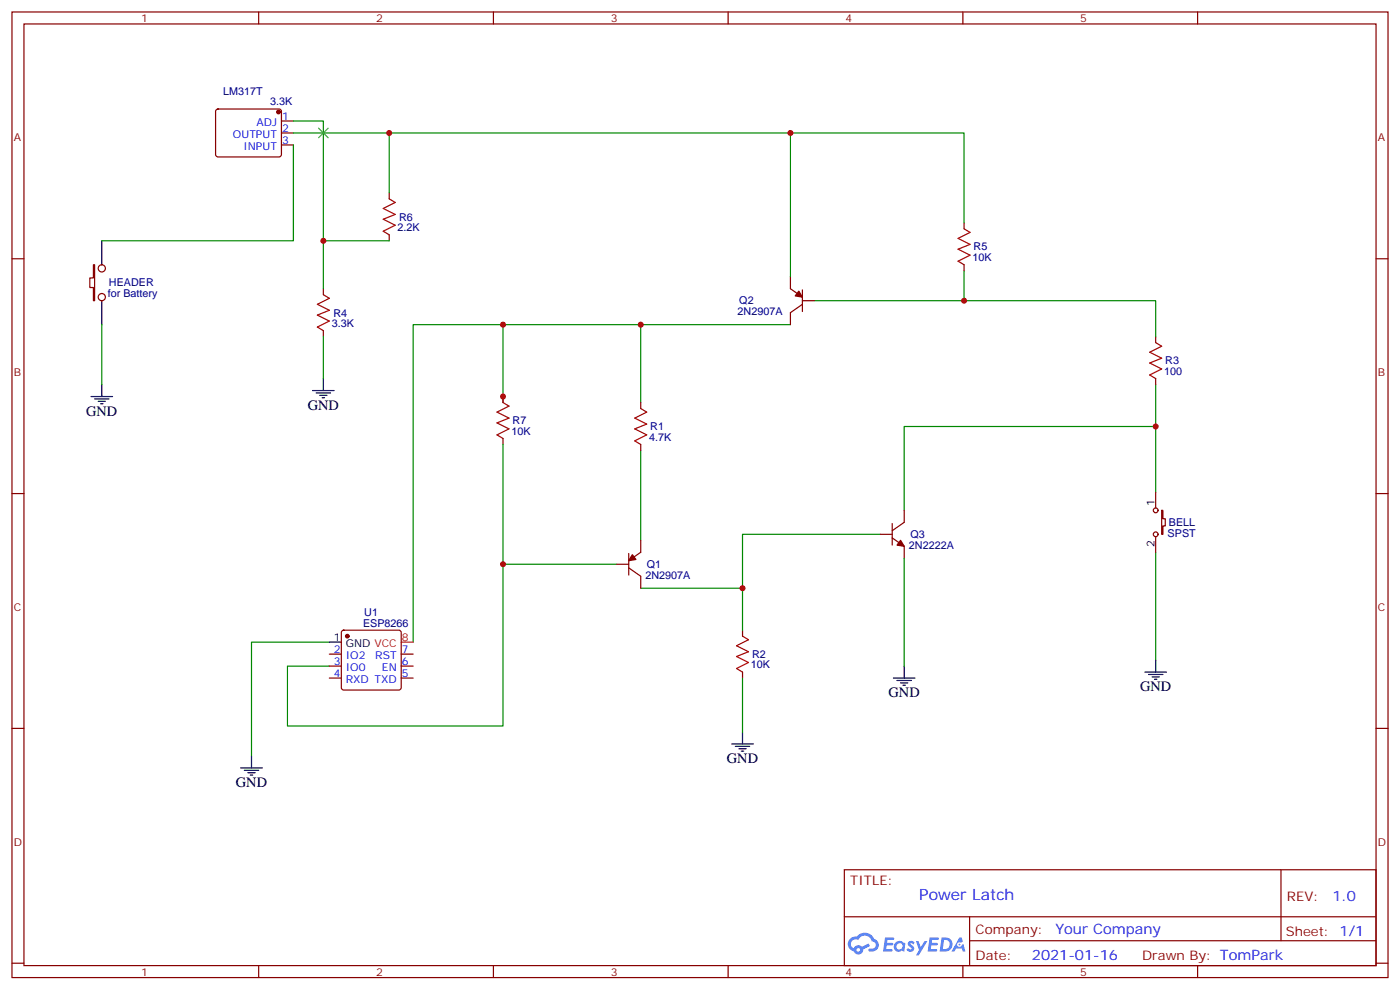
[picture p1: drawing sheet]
<svg xmlns="http://www.w3.org/2000/svg" width="412mm" height="292mm" viewBox="0 0 412 292" stroke-linecap="round" stroke-linejoin="round" font-family="sans-serif">
<g fill="none" stroke="#870000" stroke-width=".35">
<path d="M3.5 3.5h405.4v284.4h-405.4zM7.1 7.1h398.2v277.2h-398.2zM76.2 3.5v3.6M145.3 3.5v3.6M214.5 3.5v3.6M283.6 3.5v3.6M352.8 3.5v3.6M3.5 76.2h3.6M405.3 76.2h3.6M3.5 145.3h3.6M405.3 145.3h3.6M3.5 214.5h3.6"/>
<path d="M405.3 214.5h3.6M248.7 256.1h156.6v28.2h-156.6zM377.3 256.1v20.9M248.7 270h156.5M285.6 277h119.6M285.6 270v14.1M3.5 283.6h3.6M76.2 284.3v3.6M145.3 284.3v3.6M214.5 284.3v3.6M283.6 284.3v3.6M352.8 284.3v3.6"/>
<path d="M405.3 283.6h3.6"/>
</g>
<g fill="#5487ff">
<path d="M267.7 277.3a1.22 1.22 0 0 1 1.7 .3l-.4 .5a.47 .47 0 0 0-.3-.4 .47 .47 0 0 0-.5 .2l.1 .3a1.14 1.14 0 0 1 .8 1.7 1.14 1.14 0 0 1-1.9 0l-.2-.2 .5-.5 .7 .4a.29 .29 0 0 0 .3-.3 .29 .29 0 0 0-.2-.3 1.04 1.04 0 0 1-.6-1.7z"/>
<path d="M260.7 276h2.4l.3 .2-.2 .5-1.8 .1-.1 .8h1.5l.3 .4-.3 .4h-1.6l-.2 1.1h1.7l.2 .3-.2 .3-2.6 .1z"/>
<path d="M273.8 276h2.4l.3 .2-.1 .5-1.8 .1-.2 .8h1.6l.3 .4-.4 .4h-1.6l-.1 1.1h1.7l.2 .3-.2 .3-2.6 .1z"/>
<path d="M282.6 276.1h.7l.3 1.2-.6 .3a.69 .69 0 0 0-1 .3 .69 .69 0 0 0 .4 1 .69 .69 0 0 0 .9-.7l.5-.2 .6 2.2h-.8l-.2-.9h-1.8l-.5 .9h-.8z"/>
<path d="M269.8 277.1h.8l.6 1.8 1.1-1.8h.9l-2.6 4.2h-.8l.9-1.5z"/>
<path d="M277.4 276.1l-.6 4.1h1.3a2.11 2.11 0 0 0 2.5-2.1 2.11 2.11 0 0 0-2.5-2zM278.1 276.8a1.39 1.39 0 0 1 1.7 1.4 1.39 1.39 0 0 1-1.8 1.3h-.3z"/>
<path d="M263.7 277.7a1.54 1.54 0 0 0-.1 2.1 1.54 1.54 0 0 0 2.2 .2l.6 .2 .3-2.3-.2-.2-.4-.1a1.49 1.49 0 0 0-2.4 .1zM264 278.7a.94 .94 0 0 1 1.8 0 .94 .94 0 0 1-1.8 0z"/>
<path d="M250.4 276.4a2.18 2.18 0 0 0 1.1 3.7 1.44 1.44 0 0 0 1.6 1 1.44 1.44 0 0 0 1.2-1.5l2-1-.5-.8-1.9 1a1.47 1.47 0 0 0-2.4 .4 1.39 1.39 0 0 1-.7-1.9 1.39 1.39 0 0 1 2-.5 2.12 2.12 0 0 1 2.2-1.3 2.12 2.12 0 0 1 1.9 1.7 1.14 1.14 0 0 1 1.1 1.4 1.14 1.14 0 0 1-1.7 .8 .43 .43 0 0 0-.5 .3 .43 .43 0 0 0 .4 .5 1.98 1.98 0 0 0 2.5-1.2 1.98 1.98 0 0 0-1.2-2.5 3.1 3.1 0 0 0-5.3-.7l-.9 .1zM252.3 279.7a.55 .55 0 0 1 1.1 0 .55 .55 0 0 1-1.1 0z"/>
<circle cx="282.6" cy="278.1" r=".26"/>
</g>
<g fill="none" stroke="#008700" stroke-width=".35">
<path d="M86.4 39.2h197.6v26.4M86.4 35.6h8.8v49.4M114.7 39.2v17.6M232.8 39.2v42.3M86.4 42.7v28.2h-56.4M95.2 70.9h19.5M284 79.7v8.8h-44.1M30 95.6v17.6M95.2 99.1v12.4M148.2 95.6v22.9M188.7 95.6v22.9M232.8 95.6h-111.1v93.5"/>
<path d="M284 88.5h56.4v10.6M340.4 113.2v31.8M148.2 130.9v35.3M188.7 132.6v26.5M340.4 125.6h-74.1v24.7M259.3 157.3h-40.6v15.9h-30M181.7 166.2h-33.5v47.6h-63.5v-17.7h12.3M218.7 173.2v12.4M266.3 164.4v31.7M340.4 162.6v31.8M97 189.1h-22.9v33.5M218.7 199.7v15.8"/>
</g>
<path d="M114.7 58.6l1.7 1-3.5 1.8 3.5 1.7-3.5 1.5 3.5 1.7-3.5 1.8 1.8 1M284 67.4l1.8 1-3.6 1.8 3.6 1.8-3.6 1.4 3.6 1.7-3.6 1.8 1.8 1.1M95.2 86.8l1.8 1-3.5 1.8 3.5 1.8-3.5 1.4 3.5 1.7-3.5 1.8 1.7 1.1M148.2 118.5l1.7 1.1-3.5 1.8 3.5 1.7-3.5 1.4 3.5 1.8-3.5 1.8 1.8 1M340.4 100.9l1.8 1.1-3.5 1.7 3.5 1.8-3.5 1.4 3.5 1.8-3.5 1.7 1.7 1.1M188.7 120.3l1.8 1.1-3.5 1.7 3.5 1.8-3.5 1.4 3.5 1.8-3.5 1.7 1.7 1.1M218.7 187.3l1.8 1.1-3.5 1.7 3.5 1.8-3.5 1.4 3.5 1.8-3.5 1.7 1.7 1.1" fill="none" stroke="#a10000" stroke-width=".35"/>
<g fill="none" stroke="#870000" stroke-width=".35">
<path d="M63.7 32.3l.5-.2h18l.5 .2 .2 .5-.1 13-.6 .4-18.3-.1-.4-.6v-12.7zM82.9 35.6h3.5M82.9 39.2h3.5M82.9 42.7h3.5M114.7 56.8v1.8M27.5 78h.4v10.5h-.4v-3.8h-1v-2.9h1zM114.7 69.1v1.8M284 65.6v1.8M284 78v1.7M95.2 85v1.8M95.2 97.4v1.7M232.8 81.5v3.5l3.6 2.5"/>
<path d="M236.4 89.6l-3.6 2.5v3.5M236.4 88.5h3.5M236.4 85.4v6.3M340.4 99.1v1.8M148.2 116.8v1.7M188.7 118.5v1.8M340.4 111.5v1.7M148.2 129.1v1.8M188.7 130.9v1.7M188.7 159.1v3.5l-3.5 2.5M259.3 157.3h3.5M262.8 158.4l3.5 2.5v3.5"/>
<path d="M262.8 154.2v6.3M266.3 150.3v3.5l-3.5 2.5M340.4 145v4.6M340.4 158v4.6M342.2 150.3h.3v2.5h.8v2.1h-.8v2.4h-.3zM181.7 166.2h3.5M185.2 167.2l3.5 2.5v3.5M185.2 163v6.3M97 192.6h3.5M97 196.1h3.5M97 199.7h3.5M100.8 185.8l.4-.2h16.3l.5 .2 .2 .5v16.2l-.3 .5-.4 .2h-16.3l-.5-.2-.2-.5v-16.2z"/>
<path d="M118.2 192.6h3.5M118.2 196.1h3.5M118.2 199.7h3.5M218.7 185.6v1.7M218.7 197.9v1.8"/>
<circle cx="30" cy="79" r="1.06"/>
<circle cx="30" cy="87.5" r="1.06"/>
<circle cx="340.4" cy="157.3" r=".71"/>
<circle cx="340.4" cy="150.3" r=".71"/>
</g>
<g fill="none" stroke="#000" stroke-width=".35">
<path d="M30 70.9v7.1M30 88.5v7.1M26.8 116.8h6.4M27.9 117.5h4.2M28.9 118.2h2.1M29.6 118.9h.7M30 113.2v3.6M92.1 115h6.3M93.1 115.7h4.3M94.2 116.4h2.1M94.9 117.1h.7M95.2 111.5v3.5"/>
<path d="M97 189.1h3.5M263.2 199.7h6.3M266.3 196.1v3.6M337.3 197.9h6.3M338.3 198.6h4.2M339.4 199.3h2.1M340.4 194.4v3.5M215.5 219.1h6.4M216.6 219.8h4.2M218.7 215.5v3.6M264.2 200.4h4.3M265.3 201.1h2.1"/>
<path d="M266 201.8h.7M340.1 200h.7M70.9 226.1h6.4M72 226.8h4.2M73 227.5h2.1M73.7 228.2h.7M74.1 222.6v3.5M217.7 220.5h2.1M218.4 221.2h.7"/>
</g>
<path d="M118.2 189.1h3.5" fill="none" stroke="#f00" stroke-width=".35"/>
<g fill="#870000" stroke="#870000" stroke-width=".35">
<path d="M186.3 163.3l1 1.4-2.1 .4z"/>
<path d="M265.3 159.1l1 1.8-2.1-.4z"/>
<path d="M235.3 85.7l1.1 1.8-2.2-.4z"/>
<circle cx="102.3" cy="187.3" r=".53"/>
<circle cx="82" cy="33" r=".53"/>
</g>
<path d="M93.8 37.7l2.9 2.9M96.7 37.7l-2.9 2.9" fill="none" stroke="#3c3" stroke-width=".35"/>
<g fill="#c00">
<circle cx="188.7" cy="95.6" r=".88"/>
<circle cx="340.4" cy="125.6" r=".88"/>
<circle cx="218.7" cy="173.2" r=".88"/>
<circle cx="148.2" cy="95.6" r=".88"/>
<circle cx="232.8" cy="39.2" r=".88"/>
<circle cx="114.7" cy="39.2" r=".88"/>
<circle cx="95.3" cy="70.9" r=".88"/>
<circle cx="148.2" cy="116.8" r=".88"/>
<circle cx="148.2" cy="166.2" r=".88"/>
<circle cx="284" cy="88.5" r=".88"/>
</g>
<text font-size="4.6" fill="#00f" x="270.8" y="265.1">Power Latch</text>
<g font-size="4.2">
<text x="25.4" y="122.4">GND</text>
<text x="90.7" y="120.6">GND</text>
<text x="335.8" y="203.6">GND</text>
<text x="261.8" y="205.3">GND</text>
<text x="214.1" y="224.7">GND</text>
<text x="69.5" y="231.8">GND</text>
</g>
<g font-size="4.2" fill="#00f">
<text x="392.5" y="265.4">1.0</text>
<text x="310.9" y="274.9">Your Company</text>
<text x="304" y="282.7">2021-01-16</text>
</g>
<g font-size="3.9" fill="#800">
<text x="250.5" y="260.7">TITLE:</text>
<text x="379.1" y="265.4">REV:</text>
<text x="287.4" y="274.9">Company:</text>
<text x="378.7" y="275.5">Sheet: 1/1</text>
<text x="287.4" y="282.6">Date:</text>
<text x="336.4" y="282.7">Drawn By: TomPark</text>
</g>
<g font-size="3.2" fill="#800">
<text x="41.6" y="6.5">1</text>
<text x="110.8" y="6.5">2</text>
<text x="179.9" y="6.5">3</text>
<text x="249.1" y="6.5">4</text>
<text x="318.2" y="6.5">5</text>
<text x="4.1" y="41.6">A</text>
<text x="405.9" y="41.6">A</text>
<text x="4.1" y="110.8">B</text>
<text x="405.9" y="110.8">B</text>
<text x="4.1" y="179.9">C</text>
<text x="405.9" y="179.9">C</text>
<text x="4.1" y="249.1">D</text>
<text x="405.9" y="249.1">D</text>
<text x="41.6" y="287.3">1</text>
<text x="110.8" y="287.3">2</text>
<text x="179.9" y="287.3">3</text>
<text x="249.1" y="287.3">4</text>
<text x="318.2" y="287.3">5</text>
</g>
<g font-size="3.2" fill="#000080">
<text x="65.8" y="28.1">LM317T</text>
<text x="79.6" y="31">3.3K</text>
<text x="117.6" y="65">R6</text>
<text x="117.1" y="68">2.2K</text>
<text x="286.5" y="76.9">10K</text>
<text x="286.8" y="73.7">R5</text>
<text x="31.7" y="87.5">for Battery</text>
<text x="32.1" y="84.3">HEADER</text>
<text x="217.8" y="89.5">Q2</text>
<text x="98.2" y="93.2">R4</text>
<text x="217.3" y="92.9">2N2907A</text>
<text x="97.7" y="96.2">3.3K</text>
<text x="343.3" y="107.2">R3</text>
<text x="342.9" y="110.4">100</text>
<text x="151" y="124.9">R7</text>
<text x="150.6" y="128.1">10K</text>
<text x="191.2" y="129.8">4.7K</text>
<text x="191.6" y="126.6">R1</text>
<text x="344.3" y="154.9">BELL</text>
<text x="267.8" y="161.7">2N2222A</text>
<text x="268.2" y="158.3">Q3</text>
<text x="344" y="158">SPST</text>
<text x="190.5" y="167.2">Q1</text>
<text x="190.1" y="170.4">2N2907A</text>
<text x="106.9" y="184.5">ESP8266</text>
<text x="107.3" y="181.3">U1</text>
<text x="221.2" y="196.8">10K</text>
<text x="221.5" y="193.7">R2</text>
</g>
<g font-size="3.2" fill="#00f">
<text x="83.1" y="35.3">1</text>
<text x="68.6" y="40.6">OUTPUT</text>
<text x="75.5" y="37">ADJ</text>
<text x="83.1" y="38.8">2</text>
<text x="71.7" y="44.1">INPUT</text>
<text x="83.1" y="42.3">3</text>
<text x="98.4" y="195.8">3</text>
<text x="98.4" y="192.3">2</text>
<text x="101.8" y="197.6">IO0</text>
<text x="101.8" y="194">IO2</text>
<text x="110.5" y="194">RST</text>
<text x="112.5" y="197.6">EN</text>
<text x="118.4" y="192.3">7</text>
<text x="118.4" y="195.8">6</text>
<text x="98.4" y="199.3">4</text>
<text x="101.8" y="201.1">RXD TXD</text>
<text x="118.4" y="199.3">5</text>
</g>
<g font-size="3.2">
<text x="340.1" y="148.9" transform="rotate(-90 340.1 148.9)">1</text>
<text x="340.1" y="161.1" transform="rotate(-90 340.1 161.1)">2</text>
<text x="98.4" y="188.7">1</text>
<text x="101.8" y="190.5">GND VCC</text>
</g>
<text font-size="3.2" fill="#f00" x="118.4" y="188.7">8</text>
</svg>
